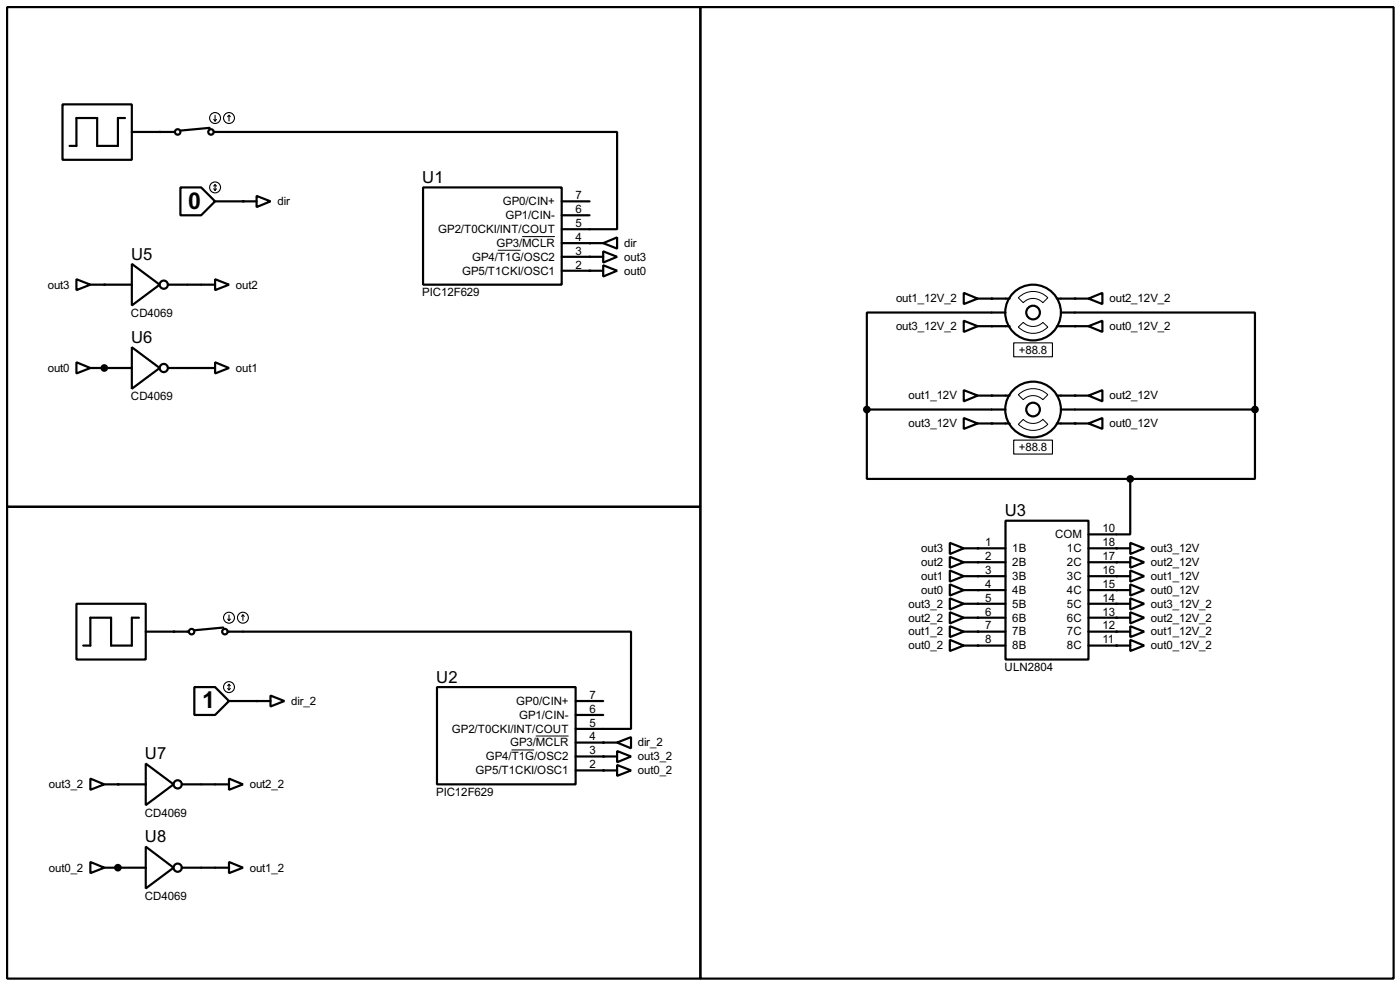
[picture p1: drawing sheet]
<svg xmlns="http://www.w3.org/2000/svg" width="256mm" height="180mm" viewBox="0 0 256 180" stroke-linecap="round" stroke-linejoin="round" font-family="sans-serif">
<g fill="#000">
<circle cx="29.3" cy="24.2" r=".2"/>
<circle cx="44.5" cy="36.9" r=".2"/>
<circle cx="19.1" cy="52.1" r=".2"/>
<circle cx="108" cy="49.6" r=".2"/>
<circle cx="108" cy="47" r=".2"/>
<circle cx="108" cy="44.5" r=".2"/>
<circle cx="181.7" cy="54.7" r=".2"/>
<circle cx="181.7" cy="59.7" r=".2"/>
<circle cx="196.9" cy="54.7" r=".2"/>
<circle cx="196.9" cy="59.7" r=".2"/>
<circle cx="19.1" cy="67.4" r=".2"/>
<circle cx="181.7" cy="72.4" r=".2"/>
<circle cx="181.7" cy="77.5" r=".2"/>
<circle cx="196.9" cy="72.4" r=".2"/>
<circle cx="196.9" cy="77.5" r=".2"/>
<circle cx="31.8" cy="115.6" r=".2"/>
<circle cx="179.1" cy="108" r=".2"/>
<circle cx="179.1" cy="105.5" r=".2"/>
<circle cx="179.1" cy="110.5" r=".2"/>
<circle cx="179.1" cy="113.1" r=".2"/>
<circle cx="179.1" cy="115.6" r=".2"/>
<circle cx="179.1" cy="118.2" r=".2"/>
<circle cx="179.1" cy="102.9" r=".2"/>
<circle cx="179.1" cy="100.4" r=".2"/>
<circle cx="204.5" cy="102.9" r=".2"/>
<circle cx="204.5" cy="100.4" r=".2"/>
<circle cx="204.5" cy="110.5" r=".2"/>
<circle cx="204.5" cy="115.6" r=".2"/>
<circle cx="204.5" cy="118.2" r=".2"/>
<circle cx="204.5" cy="105.5" r=".2"/>
<circle cx="204.5" cy="108" r=".2"/>
<circle cx="204.5" cy="113.1" r=".2"/>
<circle cx="47" cy="128.3" r=".2"/>
<circle cx="110.5" cy="135.9" r=".2"/>
<circle cx="110.5" cy="138.5" r=".2"/>
<circle cx="21.6" cy="143.6" r=".2"/>
<circle cx="21.6" cy="158.8" r=".2"/>
<circle cx="110.5" cy="141" r=".2"/>
</g>
<g fill="none" stroke="#000" stroke-width=".4">
<path d="M1.3 1.3h127v91.5h-127zM11.5 19.1h12.7v10.2h-12.7zM128.3 1.3h127v177.8h-127zM22.9 21.6h-1.3v5.1h-3.8v-5.1h-3.8v5.1h-1.2M24.2 24.2h7.9M33.1 34.3h3.8l2.5 2.6-2.5 2.5h-3.8zM38.4 23.4l-5.3 .5M39.2 24.2h73.9v17.8h-10.2M39.4 36.9h7.6M47 35.9l2.6 1-2.6 1zM77.5 34.3h25.4v17.8h-25.4zM102.9 36.9h5.1"/>
<path d="M102.9 39.4h5.1M14 51.1l2.6 1-2.6 1zM16.6 52.1h7.6M24.2 48.3l5.1 3.8-5.1 3.8zM30.8 52.1h8.6M39.4 51.1l2.6 1-2.6 1zM102.9 44.5h7.6M102.9 47h7.6M102.9 49.6h7.6M110.5 44.5l2.6-1v2zM110.5 46l2.6 1-2.6 1.1zM110.5 48.6l2.6 1-2.6 1z"/>
<path d="M176.6 53.6l2.5 1.1-2.5 1zM176.6 58.7l2.5 1-2.5 1.1zM179.1 54.7h5.9M179.1 59.7h5.9M184.2 57.2h-25.4v17.8M193.6 54.7h5.8M193.6 59.7h5.8M194.4 57.2h35.5v17.8M199.4 54.7l2.6-1.1v2.1zM199.4 59.7l2.6-1v2.1zM14 66.3l2.6 1.1-2.6 1zM16.6 67.4h7.6"/>
<path d="M24.2 63.6l5.1 3.8-5.1 3.8zM30.8 67.4h8.6M39.4 66.3l2.6 1.1-2.6 1zM158.8 75v12.7h48.3M158.8 75h25.4M176.6 71.4l2.5 1-2.5 1.1zM176.6 76.5l2.5 1-2.5 1zM179.1 72.4h5.9M179.1 77.5h5.9M193.6 72.4h5.8M193.6 77.5h5.8M194.4 75h35.5"/>
<path d="M199.4 72.4l2.6-1v2.1zM199.4 77.5l2.6-1v2zM229.9 75v12.7h-22.8M1.3 92.8h127v86.3h-127zM174 99.4l2.6 1-2.6 1zM184.2 95.3h15.2v25.4h-15.2zM207.1 99.4l2.5 1-2.5 1zM207.1 87.7v10.1h-7.7M14 110.5h12.7v10.2h-12.7zM25.5 113.1h-1.3v5.1h-3.8v-5.1h-3.8v5.1h-1.3M26.7 115.6h7.9M40.9 114.9l-5.3 .5"/>
<path d="M41.7 115.6h73.9v17.8h-10.1M174 101.9l2.6 1-2.6 1zM174 104.4l2.6 1.1-2.6 1zM174 107l2.6 1-2.6 1zM174 109.5l2.6 1-2.6 1.1zM174 112.1l2.6 1-2.6 1zM174 114.6l2.6 1-2.6 1zM174 117.1l2.6 1.1-2.6 1zM176.6 100.4h7.6M176.6 102.9h7.6M176.6 105.5h7.6M176.6 108h7.6"/>
<path d="M176.6 110.5h7.6M176.6 113.1h7.6M176.6 115.6h7.6M176.6 118.2h7.6M199.4 100.4h7.7M199.4 102.9h7.7M199.4 105.5h7.7M199.4 108h7.7M199.4 110.5h7.7M199.4 113.1h7.7M199.4 115.6h7.7M199.4 118.2h7.7"/>
<path d="M207.1 101.9l2.5 1-2.5 1zM207.1 104.4l2.5 1.1-2.5 1zM207.1 107l2.5 1-2.5 1zM207.1 109.5l2.5 1-2.5 1.1zM207.1 112.1l2.5 1-2.5 1zM207.1 114.6l2.5 1-2.5 1zM207.1 117.1l2.5 1.1-2.5 1zM26.7 139.8l5.1 3.8-5.1 3.8zM35.6 125.8h3.8l2.6 2.5-2.6 2.6h-3.8zM42 128.3h7.6M49.6 127.3l2.5 1-2.5 1zM80.1 125.8h25.4v17.8h-25.4z"/>
<path d="M105.5 135.9h7.6M105.5 138.5h7.6M105.5 128.3h5M105.5 130.9h5M113.1 135.9l2.5-1v2.1zM113.1 137.5l2.5 1-2.5 1zM16.6 157.8l2.5 1-2.5 1zM16.6 142.5l2.5 1.1-2.5 1zM19.1 143.6h7.6M19.1 158.8h7.6M26.7 155l5.1 3.8-5.1 3.8zM33.3 143.6h8.7"/>
<path d="M33.3 158.8h8.7M42 142.5l2.5 1.1-2.5 1zM42 157.8l2.5 1-2.5 1zM105.5 141h7.6M113.1 140l2.5 1-2.5 1z"/>
<circle cx="32.5" cy="24.2" r=".5"/>
<circle cx="38.6" cy="24.2" r=".5"/>
<circle cx="30" cy="52.1" r=".75"/>
<circle cx="189.2" cy="57.2" r="5.1"/>
<circle cx="189.2" cy="57.2" r="1.25"/>
<circle cx="30" cy="67.4" r=".75"/>
<circle cx="189.2" cy="75" r="5.1"/>
<circle cx="189.2" cy="75" r="1.25"/>
<circle cx="35.1" cy="115.6" r=".5"/>
<circle cx="41.2" cy="115.6" r=".5"/>
<circle cx="32.5" cy="143.6" r=".75"/>
<circle cx="32.5" cy="158.8" r=".75"/>
</g>
<path d="M91.2 45.8h4.2M95.7 43.3h6M186.6 59.9l.9-.9a2.54 2.54 0 0 0 3.6 0l.9 .9a3.7 3.7 0 0 1-5.4 0zM186.6 54.5a3.7 3.7 0 0 1 5.4 0l-.9 .9a2.45 2.45 0 0 0-3.6 0zM186.6 77.7l.9-.9a2.54 2.54 0 0 0 3.6 0l.9 .9a3.8 3.8 0 0 1-5.4 0zM186.6 72.3a3.8 3.8 0 0 1 5.4 0l-.9 .9a2.54 2.54 0 0 0-3.6 0zM93.7 137.3h4.2M98.2 134.7h6" fill="none" stroke="#000" stroke-width=".18"/>
<g fill="none" stroke="#000" stroke-width=".2">
<path d="M39.2 34.6l.2 .3M39.2 21.9l.2 .3M39.4 21.1v1.1M39.4 33.8v1.1M39.4 33.8l-.2 .3M39.4 33.8l.3 .3M39.7 34.6l-.3 .3M39.7 21.9l-.3 .3M42 21.1l-.3 .3M42 21.1l.2 .3M42 21.1v1.1M185.7 62.8h7.1v2.5h-7.1z"/>
<path d="M185.7 80.6h7.1v2.5h-7.1zM41.7 113.3l.3 .3M42 112.6v1M42.2 113.3l-.2 .3M44.5 112.6l-.2 .2M44.5 112.6l.3 .2M44.5 112.6v1M41.7 126l.3 .3M42 125.3v1M42 125.3l-.3 .2M42 125.3l.2 .2M42.2 126l-.2 .3"/>
<circle cx="39.4" cy="34.3" r="1"/>
<circle cx="39.4" cy="21.6" r="1"/>
<circle cx="41.9" cy="21.6" r="1"/>
<circle cx="41.9" cy="113.1" r="1"/>
<circle cx="44.5" cy="113.1" r="1"/>
<circle cx="41.9" cy="125.8" r="1"/>
</g>
<g fill="#000" stroke="#000" stroke-width=".4">
<circle cx="19.1" cy="67.4" r=".5"/>
<circle cx="158.8" cy="75" r=".5"/>
<circle cx="229.9" cy="75" r=".5"/>
<circle cx="207" cy="87.7" r=".5"/>
<circle cx="21.6" cy="158.8" r=".5"/>
</g>
<g font-size="4.8">
<text x="34.5" y="38.2">0</text>
<text x="37.1" y="129.7">1</text>
</g>
<g font-size="3.4">
<text x="77.4" y="33.5">U1</text>
<text x="24" y="47.5">U5</text>
<text x="24" y="62.8">U6</text>
<text x="184.1" y="94.5">U3</text>
<text x="79.9" y="125">U2</text>
<text x="26.6" y="139">U7</text>
<text x="26.6" y="154.2">U8</text>
</g>
<g font-size="2.4">
<text x="50.9" y="37.6">dir</text>
<text x="92.1" y="37.6">GP0/CIN+</text>
<text x="92.6" y="40.1">GP1/CIN-</text>
<text x="105.5" y="36.5">7</text>
<text x="105.5" y="39">6</text>
<text x="105.5" y="41.6">5</text>
<text x="80.3" y="42.7">GP2/T0CKI/INT/COUT</text>
<text x="86.5" y="47.7">GP4/T1G/OSC2</text>
<text x="90.9" y="45.2">GP3/MCLR</text>
<text x="105.5" y="46.6">3</text>
<text x="105.5" y="44.1">4</text>
<text x="114.4" y="45.2">dir</text>
<text x="114.4" y="47.7">out3</text>
<text x="8.8" y="52.8">out3</text>
<text x="43.2" y="52.8">out2</text>
<text x="84.6" y="50.3">GP5/T1CKI/OSC1</text>
<text x="105.5" y="49.2">2</text>
<text x="114.4" y="50.3">out0</text>
<text x="24" y="58">CD4069</text>
<text x="77.3" y="54.2">PIC12F629</text>
<text x="164.2" y="55.4">out1_12V_2</text>
<text x="203.3" y="55.4">out2_12V_2</text>
<text x="164.2" y="60.4">out3_12V_2</text>
<text x="186.7" y="64.8">+88.8</text>
<text x="203.3" y="60.4">out0_12V_2</text>
<text x="8.8" y="68.1">out0</text>
<text x="43.2" y="68.1">out1</text>
<text x="24" y="73.3">CD4069</text>
<text x="166.5" y="73.1">out1_12V</text>
<text x="203.3" y="73.1">out2_12V</text>
<text x="166.5" y="78.2">out3_12V</text>
<text x="186.7" y="82.5">+88.8</text>
<text x="203.3" y="78.2">out0_12V</text>
<text x="168.8" y="101.1">out3</text>
<text x="180.5" y="100">1</text>
<text x="185.5" y="101.1">1B</text>
<text x="193.3" y="98.5">COM</text>
<text x="195.4" y="101.1">1C</text>
<text x="202" y="100">18</text>
<text x="202" y="97.4">10</text>
<text x="210.9" y="101.1">out3_12V</text>
<text x="168.8" y="103.6">out2</text>
<text x="168.8" y="106.2">out1</text>
<text x="180.5" y="102.5">2</text>
<text x="180.5" y="105.1">3</text>
<text x="180.5" y="107.6">4</text>
<text x="185.5" y="103.6">2B</text>
<text x="185.5" y="106.2">3B</text>
<text x="195.4" y="103.6">2C</text>
<text x="195.4" y="106.2">3C</text>
<text x="202" y="102.5">17</text>
<text x="202" y="105.1">16</text>
<text x="202" y="107.6">15</text>
<text x="210.9" y="103.6">out2_12V</text>
<text x="210.9" y="106.2">out1_12V</text>
<text x="166.5" y="111.2">out3_2</text>
<text x="166.5" y="113.8">out2_2</text>
<text x="168.8" y="108.7">out0</text>
<text x="180.5" y="110.1">5</text>
<text x="180.5" y="112.7">6</text>
<text x="185.5" y="108.7">4B</text>
<text x="185.5" y="111.2">5B</text>
<text x="185.5" y="113.8">6B</text>
<text x="195.4" y="108.7">4C</text>
<text x="195.4" y="111.2">5C</text>
<text x="195.4" y="113.8">6C</text>
<text x="202" y="110.1">14</text>
<text x="202" y="112.7">13</text>
<text x="210.9" y="108.7">out0_12V</text>
<text x="210.9" y="111.2">out3_12V_2</text>
<text x="210.9" y="113.8">out2_12V_2</text>
<text x="166.5" y="116.3">out1_2</text>
<text x="166.5" y="118.9">out0_2</text>
<text x="180.5" y="115.2">7</text>
<text x="180.5" y="117.8">8</text>
<text x="185.5" y="116.3">7B</text>
<text x="185.5" y="118.9">8B</text>
<text x="195.4" y="116.3">7C</text>
<text x="195.4" y="118.9">8C</text>
<text x="202" y="115.2">12</text>
<text x="202" y="117.8">11</text>
<text x="210.9" y="116.3">out1_12V_2</text>
<text x="210.9" y="118.9">out0_12V_2</text>
<text x="184" y="122.8">ULN2804</text>
<text x="53.4" y="129">dir_2</text>
<text x="94.6" y="129">GP0/CIN+</text>
<text x="95.1" y="131.6">GP1/CIN-</text>
<text x="108" y="127.9">7</text>
<text x="108" y="130.5">6</text>
<text x="82.8" y="134.1">GP2/T0CKI/INT/COUT</text>
<text x="93.4" y="136.6">GP3/MCLR</text>
<text x="108" y="135.5">4</text>
<text x="108" y="133">5</text>
<text x="116.9" y="136.6">dir_2</text>
<text x="87.1" y="141.7">GP5/T1CKI/OSC1</text>
<text x="89" y="139.2">GP4/T1G/OSC2</text>
<text x="108" y="140.6">2</text>
<text x="108" y="138.1">3</text>
<text x="116.9" y="139.2">out3_2</text>
<text x="116.9" y="141.7">out0_2</text>
<text x="9" y="144.3">out3_2</text>
<text x="26.5" y="149.5">CD4069</text>
<text x="45.8" y="144.3">out2_2</text>
<text x="79.9" y="145.7">PIC12F629</text>
<text x="9" y="159.5">out0_2</text>
<text x="45.8" y="159.5">out1_2</text>
<text x="26.5" y="164.7">CD4069</text>
</g>
</svg>
